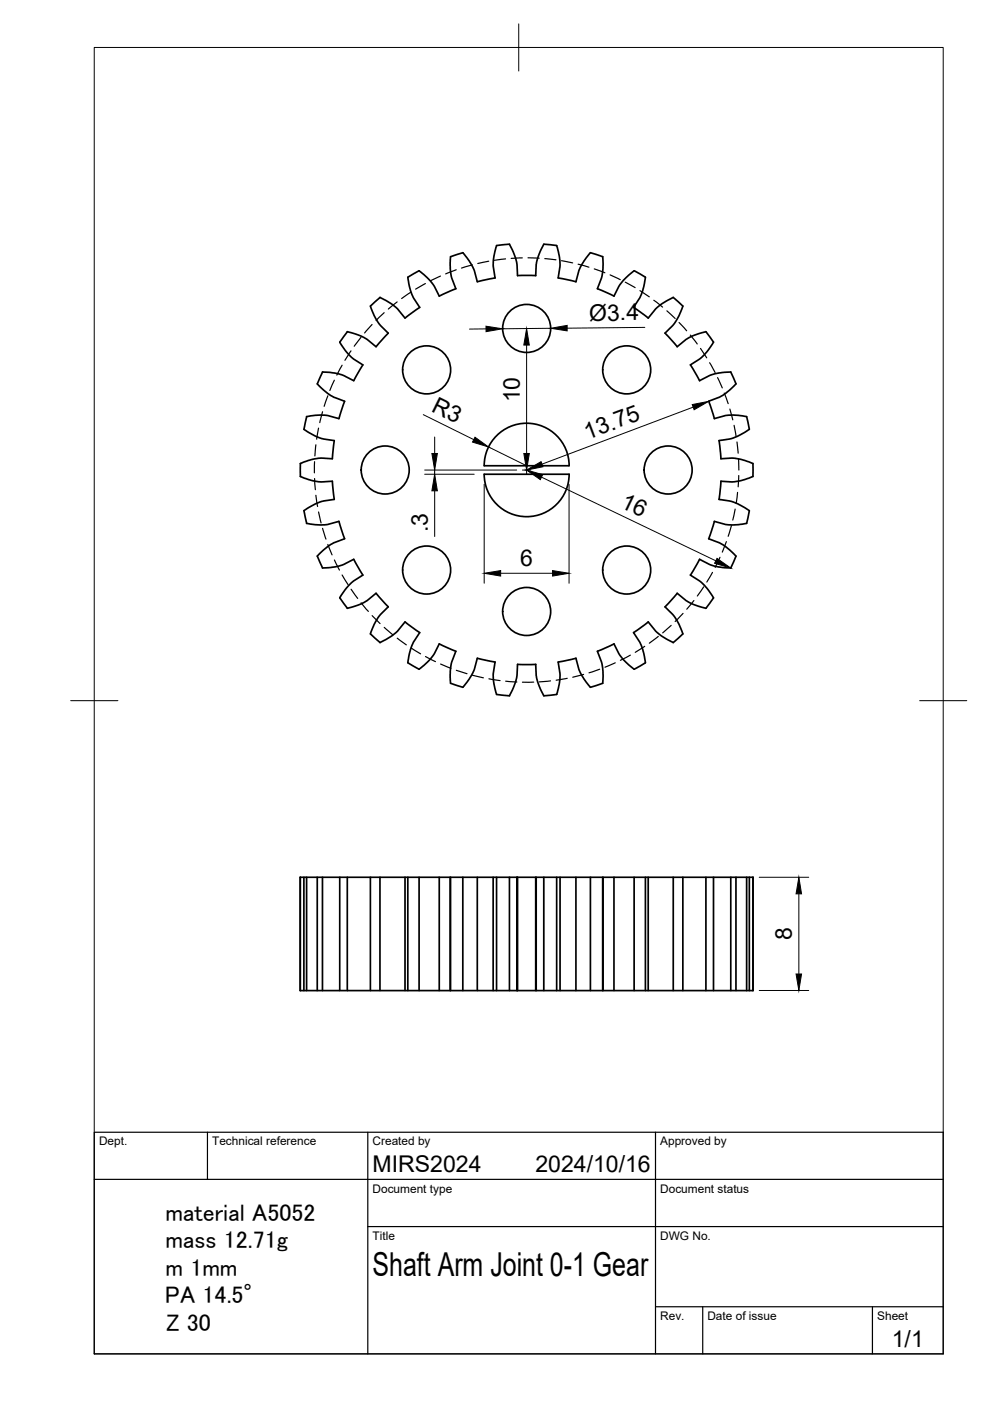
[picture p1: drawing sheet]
<svg xmlns="http://www.w3.org/2000/svg" width="210mm" height="297mm" viewBox="0 0 210 297" stroke-linecap="round" stroke-linejoin="round" font-family="sans-serif">
<!-- layer: Visible -->
<g fill="none" stroke="#000" stroke-width=".36">
<path d="M86.5 58.8a12.2 12.2 0 0 0 1.2 4.4l1.3 2M88.9 57.4a11.9 11.9 0 0 1 3.2 3.3l1 2.1M88.9 57.4l-2.4 1.4M98.1 53.6a11.5 11.5 0 0 1 2.5 3.9l.6 2.2 3.8-.8M98.1 53.6l-2.6 .8a11.2 11.2 0 0 0 .3 4.7l.8 2.1M109.7 58.4l-.1-2.3a11.9 11.9 0 0 0-1.6-4.3l-2.7 .3a11 11 0 0 0-.7 4.5l.4 2.3M109.7 58.4h3.9M115.3 51.8a11.9 11.9 0 0 0-1.6 4.3l-.1 2.3M115.3 51.8l2.7 .3a10.9 10.9 0 0 1 .7 4.5l-.4 2.3 3.8 .8 .6-2.2a11.5 11.5 0 0 1 2.5-3.9l2.6 .8a11.4 11.4 0 0 1-.3 4.7l-.8 2.1 3.5 1.6M73.7 70.3l-1.7 2.2a11.4 11.4 0 0 0 3 3.6l1.9 1.3M76.9 77.4l-1.9 3.3-2.1-1a11.3 11.3 0 0 0-4.5-.8l-1.1 2.5M89 65.2l-3.1 2.2-1.5-1.8a11.3 11.3 0 0 0-3.8-2.5l-2.1 1.8a12.2 12.2 0 0 0 2.2 4.1l1.6 1.6-2.6 2.9-1.8-1.5a11.2 11.2 0 0 0-4.3-1.7"/>
<path d="M96.7 61.2l-3.6 1.6M130.2 62.8l1-2.1a11.9 11.9 0 0 1 3.3-3.3l2.3 1.4a12.2 12.2 0 0 1-1.2 4.4l-1.3 2M144.8 64.9a12.5 12.5 0 0 1-2.2 4.1l-1.6 1.6 2.6 2.9 1.8-1.5a11.2 11.2 0 0 1 4.3-1.7l1.6 2.2a11.6 11.6 0 0 1-3 3.6l-1.9 1.3M144.8 64.9l-2.1-1.8a11.3 11.3 0 0 0-3.8 2.5l-1.5 1.8-3.1-2.2M146.4 77.4l1.9 3.3 2.1-1a11.3 11.3 0 0 1 4.5-.8l1.2 2.5M63.7 98.3v2.7M65 88.3a11.3 11.3 0 0 1 4.6-.2l2.3 .7M65 88.3l-.5 2.7a11.6 11.6 0 0 0 4.1 2.1l2.3 .3-.4 3.9-2.3-.2a11.8 11.8 0 0 0-4.5 1.2M67.3 81.4a11 11 0 0 0 3.6 2.9l2.2 .8-1.2 3.6M120.7 98.7a9 9 0 0 0-9-9 9 9 0 0 0-9 9h17.9M150.3 85.1l1.2 3.6M156 81.4a11 11 0 0 1-3.6 2.9l-2.2 .8"/>
<path d="M158.3 88.3a11.3 11.3 0 0 0-4.6-.2l-2.3 .7M158.3 88.3l.6 2.7a12 12 0 0 1-4.2 2.1l-2.2 .3 .3 3.9 2.4-.2a11.9 11.9 0 0 1 4.4 1.2v2.7a11.8 11.8 0 0 1-4.4 1.2l-2.3-.2-.5 3.9 2.3 .3a12 12 0 0 1 4.2 2.1l-.6 2.7M63.7 101a11.8 11.8 0 0 0 4.5 1.2l2.3-.2 .4 3.9-2.3 .3a12 12 0 0 0-4.2 2.1l.6 2.7M67.3 117.9l1.1 2.5a11.3 11.3 0 0 0 4.5-.8l2.1-1 1.9 3.3M71.9 110.5l-2.3 .7a11.3 11.3 0 0 1-4.6-.2M71.9 110.6l1.2 3.6-2.2 .8a11 11 0 0 0-3.6 2.9M120.7 100.5a9 9 0 0 1-9 9 9 9 0 0 1-9-9h17.9M150.2 114.2l2.2 .8a11 11 0 0 1 3.6 2.9M151.4 110.5l2.3 .7a11.3 11.3 0 0 0 4.6-.2M151.5 110.6l-1.2 3.6M156.1 117.9l-1.2 2.5a11.3 11.3 0 0 1-4.5-.8l-2.1-1-1.9 3.3M73.6 129a11.2 11.2 0 0 0 4.3-1.7l1.8-1.5 2.6 2.9-1.6 1.6a12.5 12.5 0 0 0-2.2 4.1"/>
<path d="M76.9 121.9l-1.9 1.3a11.6 11.6 0 0 0-3 3.6l1.7 2.2M89 134.1l-1.3 2a12.2 12.2 0 0 0-1.2 4.4M89 134.1l-3.1-2.2-1.5 1.8a11.5 11.5 0 0 1-3.8 2.5l-2.1-1.8M93.1 136.5l-1 2.1a11.9 11.9 0 0 1-3.2 3.3M93.1 136.5l3.6 1.6M96.6 138.1l-.8 2.1a11.4 11.4 0 0 0-.3 4.7l2.6 .8M130.2 136.5l-3.5 1.6 .8 2.1a11.6 11.6 0 0 1 .3 4.7l-2.6 .8a11.5 11.5 0 0 1-2.5-3.9l-.6-2.2-3.8 .8 .4 2.2a10.9 10.9 0 0 1-.7 4.6M134.3 134.1l1.3 2a12.2 12.2 0 0 1 1.2 4.4l-2.3 1.4a11.9 11.9 0 0 1-3.3-3.3l-1-2.1M134.3 134.1l3.2-2.2 1.4 1.8a11.3 11.3 0 0 0 3.8 2.5l2.1-1.8M146.4 121.9l1.9 1.3a11.8 11.8 0 0 1 3 3.5l-1.6 2.3a11.2 11.2 0 0 1-4.3-1.7l-1.8-1.5-2.6 2.9 1.6 1.6a12.5 12.5 0 0 1 2.2 4.1M86.5 140.5l2.4 1.4M105 140.4l-.4 2.2a10.9 10.9 0 0 0 .7 4.6"/>
<path d="M105 140.4l-3.8-.8-.6 2.2a11.5 11.5 0 0 1-2.5 3.9M109.7 140.9l-.1 2.3a12 12 0 0 1-1.6 4.3l-2.7-.3M109.7 140.9h3.9M113.6 140.9l.1 2.3a11.9 11.9 0 0 0 1.6 4.3M118 147.2l-2.7 .3M63.6 186h96.1v24h-96.1zM64.4 186v24M65 186v24M67.3 186v24M68.4 186v24M72 186v24M73.6 186v24"/>
<path d="M78.5 186v24M80.6 186v24M85.9 186v24M86.5 186v24M88.9 186v24M93.1 186v24M95.4 186v24M95.5 186v24M98.1 186v24M101.2 186v24M104.6 186v24M105.3 186v24"/>
<path d="M108 186v24M109.7 186v24M113.6 186v24M113.7 186v24M115.3 186v24M118 186v24M118.7 186v24M122.1 186v24M125.2 186v24M127.8 186v24M127.9 186v24M130.2 186v24"/>
<path d="M134.5 186v24M136.8 186v24M137.4 186v24M142.7 186v24M144.8 186v24M149.7 186v24M151.3 186v24M154.9 186v24M156 186v24M158.3 186v24M158.9 186v24M109.6 210v-24v24"/>
<circle cx="90.5" cy="78.4" r="5.1"/>
<circle cx="111.7" cy="69.6" r="5.1"/>
<circle cx="132.9" cy="78.4" r="5.1"/>
<circle cx="81.7" cy="99.6" r="5.1"/>
<circle cx="141.7" cy="99.6" r="5.1"/>
<circle cx="90.5" cy="120.9" r="5.1"/>
<circle cx="111.7" cy="129.6" r="5.1"/>
<circle cx="132.9" cy="120.9" r="5.1"/>
</g>
<!-- layer: BORDER -->
<path d="M20 10.1h180v276.9h-180zM110 5.1v10M15 148.6h10M195 148.6h10" fill="none" stroke="#000" stroke-width=".21"/>
<!-- layer: TITLEBLOCK -->
<path d="M20 240.1h180v46.9h-180zM20 250h180M44 240.1v9.9M78 240.1v46.9M139 240.1v46.9M78 260.1h122M139 277.1h61M149 277.1v9.9M185 277.1v9.9" fill="none" stroke="#000" stroke-width=".25"/>
<!-- layer: Smart Centers -->
<path d="M110.8 99.7h1.7M111.7 98.8v1.7" fill="none" stroke="#000" stroke-width=".21"/>
<!-- layer: Sketch7 -->
<g fill="none" stroke="#000" stroke-width=".25">
<path d="M93.4 58.5l-2.2 1M96.7 57.2l-2.2 .9M100.1 56.2l-2.2 .6M103.6 55.4l-2.3 .5M107.2 54.9l-2.4 .3M110.7 54.7l-2.3 .1M112 54.7h2.3M115.5 54.8l2.4 .3M119.1 55.3l2.3 .4M122.6 56l2.3 .6M126 57l2.2 .8M129.3 58.3l2.2 1"/>
<path d="M132.6 59.8l2.1 1.2M72.5 77.4l-1.1 2.1M74.4 74.4l-1.3 2M76.5 71.5l-1.4 1.9M78.9 68.8l-1.6 1.8M81.4 66.3l-1.7 1.7M84.2 64l-1.9 1.5M87.1 61.9l-1.9 1.4M90.2 60.1l-2.1 1.2M135.7 61.6l2 1.3M138.6 63.7l1.9 1.4M141.4 65.9l1.8 1.6"/>
<path d="M144 68.4l1.6 1.7M146.4 71l1.4 1.9M148.5 73.9l1.3 2M150.5 76.9l1.1 2.1M66.7 97.9v2.4M67 94.3l-.2 2.4M67.5 90.8l-.4 2.3M68.4 87.3l-.6 2.3M69.5 83.9l-.8 2.3M70.9 80.6l-1 2.2M152.1 80.1l1 2.1M153.6 83.3l.8 2.3"/>
<path d="M154.7 86.7l.7 2.3M155.6 90.2l.5 2.3M156.3 93.7l.2 2.4M156.6 97.3l.1 2.4M66.7 101.5l.2 2.3M67 105l.3 2.4M67.5 108.5l.6 2.4M68.4 112l.7 2.3M69.5 115.4l.9 2.3M70.9 118.7l1.1 2.2M152.7 118.2l-1.1 2.1M154 114.8l-.9 2.3"/>
<path d="M155.1 111.4l-.7 2.3M155.9 107.9l-.5 2.4M156.4 104.4l-.3 2.4M156.6 100.8l-.1 2.4M72.5 121.9l1.3 2M74.4 124.9l1.4 2M76.6 127.8l1.5 1.8M78.9 130.5l1.7 1.7M81.5 133l1.8 1.6M84.2 135.3l1.9 1.4M87.1 137.4l2.1 1.2M90.2 139.2l2.1 1.1"/>
<path d="M133.6 138.9l-2.1 1.1M136.7 137l-2 1.3M139.6 134.9l-1.9 1.5M142.3 132.6l-1.8 1.6M144.8 130.1l-1.6 1.7M147.1 127.3l-1.5 1.9M149.2 124.4l-1.4 2M151.1 121.4l-1.2 2M93.4 140.8l2.2 .9M96.8 142.1l2.2 .7M100.2 143.2l2.3 .5M103.7 143.9l2.3 .4"/>
<path d="M107.2 144.4l2.4 .2M113.2 144.6h-2.4M116.7 144.4l-2.4 .2M120.3 143.8l-2.4 .4M123.7 143l-2.3 .6M127.1 141.9l-2.2 .7M130.5 140.5l-2.2 1"/>
</g>
<!-- layer: FD_Dimensions -->
<g fill="none" stroke="#000" stroke-width=".21">
<path d="M103.1 69.7l-3.6 .1M111.7 73.2v22.9M116.8 69.6l-10.2 .1M136.7 69.4l-16.5 .2M89.7 87.9l10.7 5.3M90 99.7h19.6M92.2 92.7v3.4M92.2 99.7v.8M103.6 94.8l8.1 3.9M147 86.3l-32.1 12.1M90 100.5h10.5M92.2 104.1v9.7"/>
<path d="M102.7 102.7v21M114.8 101.2l37 17.7M120.6 102.7v21M106.2 121.5h11M161 186h10.5M169.4 189.5v17M161 210h10.5"/>
</g>
<g fill="#000" stroke="#000" stroke-width=".21">
<path d="M103 69.2l3.6 .5-3.5 .6zM111.7 69.7l.5 3.5h-1.1zM116.8 69.6l3.4-.6v1.2zM91.6 96.1h1.1l-.5 3.6zM100.7 92.7l2.9 2.1-3.4-1.1zM111.1 96.1h1.1l-.5 3.6zM111.7 99.7l3-1.8 .4 1.1zM146.8 85.8l3.4-.7-3 1.8zM92.2 100.5l.5 3.6h-1.1zM111.7 99.7l3.4 .9-.5 1.1zM152 118.4l2.9 2-3.4-1zM102.7 121.5l3.5-.5v1.1z"/>
<path d="M117.2 121l3.4 .5-3.4 .6zM169.4 186l.5 3.5h-1.1zM168.8 206.5h1.1l-.5 3.5z"/>
</g>
<text font-size="7" x="79" y="270.6">Shaft Arm Joint 0-1 Gear</text>
<g font-size="5.1">
<text x="35.1" y="258.8">material A5052</text>
<text x="35.1" y="264.6">mass 12.71g</text>
<text x="35.1" y="270.4">m 1mm</text>
<text x="35.1" y="276.3">PA 14.5°</text>
<text x="35.2" y="282.1">Z 30</text>
</g>
<g font-size="4.9">
<text x="124.9" y="68" transform="rotate(-1 124.9 68)">Ø3.4</text>
<text x="91.3" y="87.1" transform="rotate(26 91.3 87.1)">R3</text>
<text x="110.2" y="85.3" transform="rotate(-90 110.2 85.3)">10</text>
<text x="124.5" y="93.2" transform="rotate(-21 124.5 93.2)">13.75</text>
<text x="131.3" y="107.5" transform="rotate(26 131.3 107.5)">16</text>
<text x="90.7" y="112.8" transform="rotate(-90 90.7 112.8)">.3</text>
<text x="110.3" y="120.1">6</text>
<text x="167.9" y="199.4" transform="rotate(-90 167.9 199.4)">8</text>
<text x="79" y="248.5">MIRS2024</text>
<text x="113.5" y="248.5">2024/10/16</text>
<text x="189.1" y="285.7">1/1</text>
</g>
<g font-size="2.5">
<text x="21" y="242.9">Dept.</text>
<text x="45" y="242.9">Technical reference</text>
<text x="79" y="242.9">Created by</text>
<text x="140" y="242.9">Approved by</text>
<text x="79" y="252.8">Document type</text>
<text x="140" y="252.8">Document status</text>
<text x="79" y="262.9">Title</text>
<text x="140" y="262.9">DWG No.</text>
<text x="140" y="279.9">Rev.</text>
<text x="150" y="279.9">Date of issue</text>
<text x="186" y="279.9">Sheet</text>
</g>
</svg>
